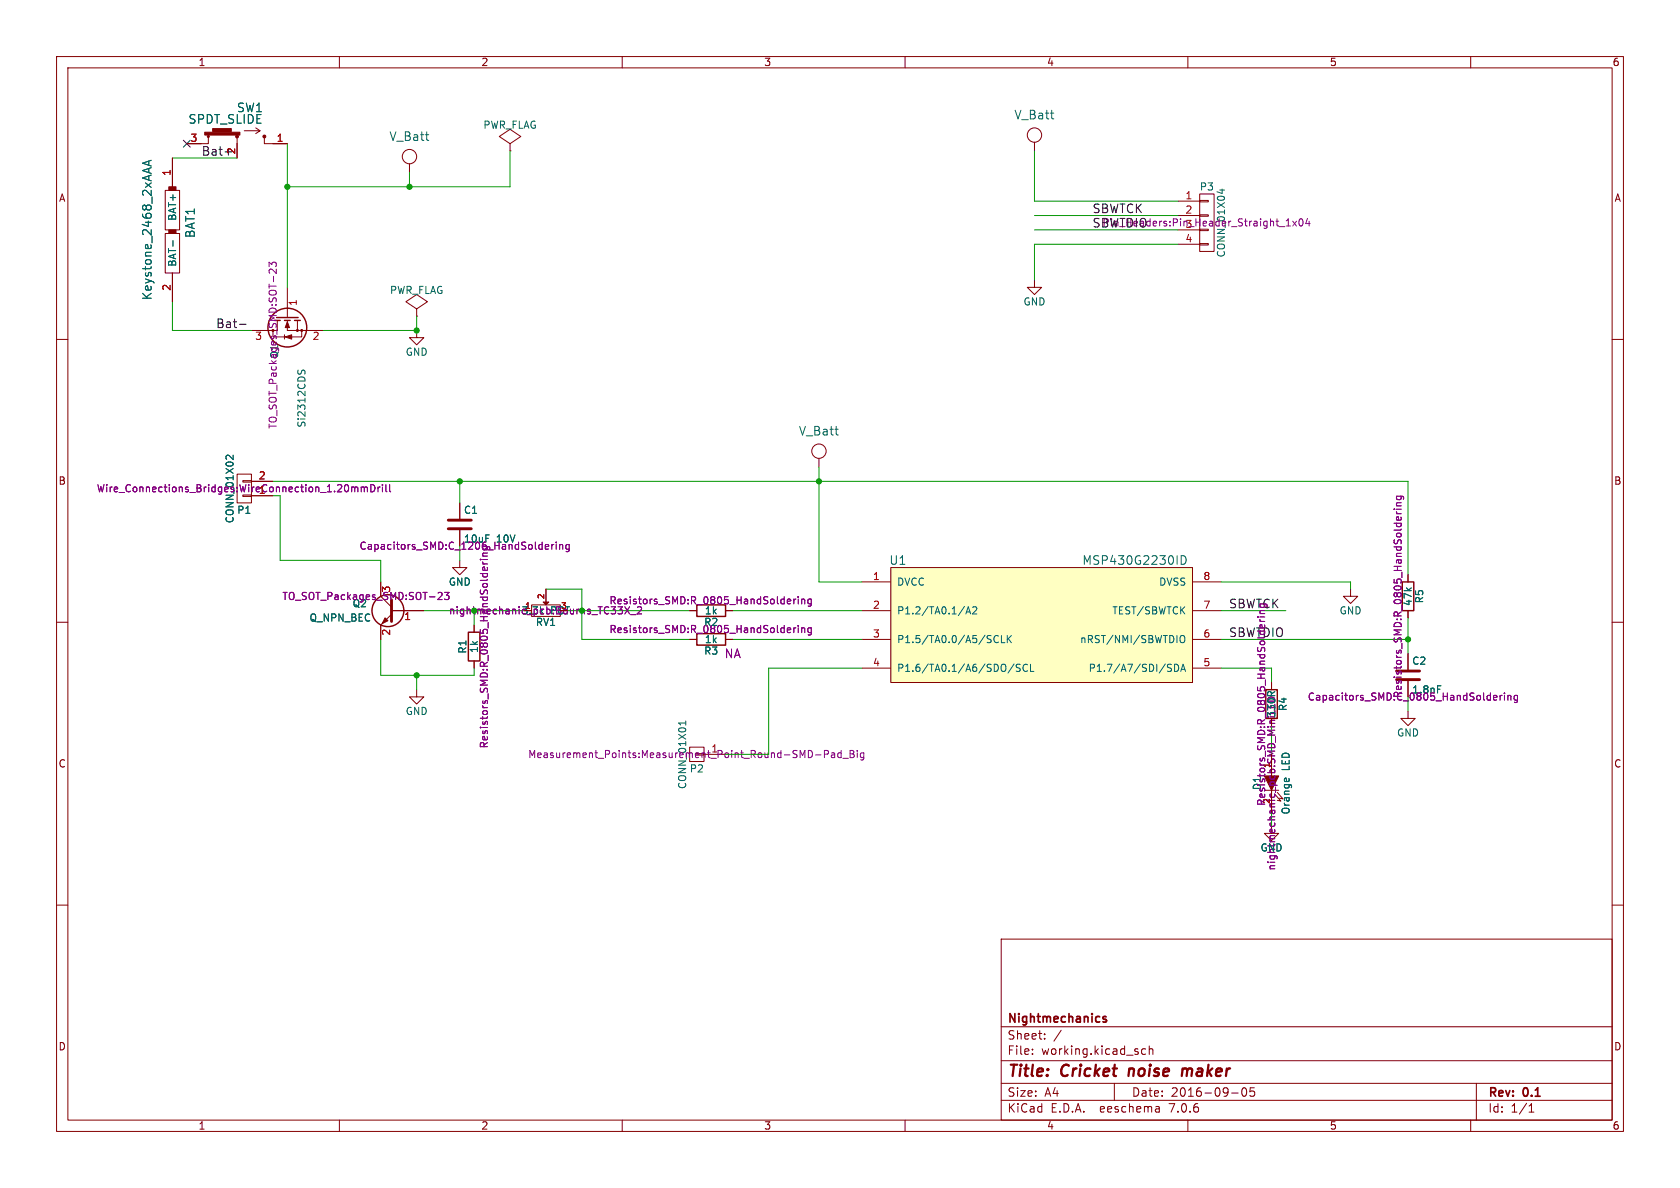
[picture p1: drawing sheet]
(kicad_sch (version 20230121) (generator eeschema)

 (paper "A4")

 (title_block
  (title "Cricket noise maker")
  (date "2016-09-05")
  (rev "0.1")
  (company "Nightmechanics"))

 (lib_symbols
  (symbol "Cricket-rescue:C" (pin_numbers hide) (pin_names (offset 0.254)) (in_bom yes) (on_board yes)
   (property "Reference" "C" (at 0.635 2.54 0) (effects (font (size 1.27 1.27)) (justify left)))
   (property "Value" "C" (at 0.635 -2.54 0) (effects (font (size 1.27 1.27)) (justify left)))
   (property "Footprint" "" (at 0.9652 -3.81 0) (effects (font (size 1.27 1.27))))
   (property "Datasheet" "" (at 0 0 0) (effects (font (size 1.27 1.27))))
   (symbol "C_0_1"
    (polyline (pts (xy -2.032 -0.762) (xy 2.032 -0.762)) (stroke (width 0.508) (type solid)) (fill (type none)))
    (polyline (pts (xy -2.032 0.762) (xy 2.032 0.762)) (stroke (width 0.508) (type solid)) (fill (type none))))
   (symbol "C_1_1"
    (pin passive line (at 0 3.81 270) (length 2.794) (name "~" (effects (font (size 1.016 1.016)))) (number "1" (effects (font (size 1.016 1.016)))))
    (pin passive line (at 0 -3.81 90) (length 2.794) (name "~" (effects (font (size 1.016 1.016)))) (number "2" (effects (font (size 1.016 1.016)))))))
  (symbol "Cricket-rescue:CONN_01X01" (pin_names (offset 1.016) hide) (in_bom yes) (on_board yes)
   (property "Reference" "P" (at 0 2.54 0) (effects (font (size 1.27 1.27))))
   (property "Value" "CONN_01X01" (at 2.54 0 90) (effects (font (size 1.27 1.27))))
   (property "Footprint" "" (at 0 0 0) (effects (font (size 1.27 1.27))))
   (property "Datasheet" "" (at 0 0 0) (effects (font (size 1.27 1.27))))
   (symbol "CONN_01X01_0_1"
    (rectangle (start -1.27 0.127) (end 0.254 -0.127) (stroke (width 0) (type solid)) (fill (type none)))
    (rectangle (start -1.27 1.27) (end 1.27 -1.27) (stroke (width 0) (type solid)) (fill (type none))))
   (symbol "CONN_01X01_1_1"
    (pin passive line (at -5.08 0 0) (length 3.81) (name "P1" (effects (font (size 1.27 1.27)))) (number "1" (effects (font (size 1.27 1.27)))))))
  (symbol "Cricket-rescue:CONN_01X02" (pin_names (offset 1.016) hide) (in_bom yes) (on_board yes)
   (property "Reference" "P" (at 0 3.81 0) (effects (font (size 1.27 1.27))))
   (property "Value" "CONN_01X02" (at 2.54 0 90) (effects (font (size 1.27 1.27))))
   (property "Footprint" "" (at 0 0 0) (effects (font (size 1.27 1.27))))
   (property "Datasheet" "" (at 0 0 0) (effects (font (size 1.27 1.27))))
   (symbol "CONN_01X02_0_1"
    (rectangle (start -1.27 -1.143) (end 0.254 -1.397) (stroke (width 0) (type solid)) (fill (type none)))
    (rectangle (start -1.27 1.397) (end 0.254 1.143) (stroke (width 0) (type solid)) (fill (type none)))
    (rectangle (start -1.27 2.54) (end 1.27 -2.54) (stroke (width 0) (type solid)) (fill (type none))))
   (symbol "CONN_01X02_1_1"
    (pin passive line (at -5.08 1.27 0) (length 3.81) (name "P1" (effects (font (size 1.27 1.27)))) (number "1" (effects (font (size 1.27 1.27)))))
    (pin passive line (at -5.08 -1.27 0) (length 3.81) (name "P2" (effects (font (size 1.27 1.27)))) (number "2" (effects (font (size 1.27 1.27)))))))
  (symbol "Cricket-rescue:CONN_01X04" (pin_names (offset 1.016) hide) (in_bom yes) (on_board yes)
   (property "Reference" "P" (at 0 6.35 0) (effects (font (size 1.27 1.27))))
   (property "Value" "CONN_01X04" (at 2.54 0 90) (effects (font (size 1.27 1.27))))
   (property "Footprint" "" (at 0 0 0) (effects (font (size 1.27 1.27))))
   (property "Datasheet" "" (at 0 0 0) (effects (font (size 1.27 1.27))))
   (symbol "CONN_01X04_0_1"
    (rectangle (start -1.27 -3.683) (end 0.254 -3.937) (stroke (width 0) (type solid)) (fill (type none)))
    (rectangle (start -1.27 -1.143) (end 0.254 -1.397) (stroke (width 0) (type solid)) (fill (type none)))
    (rectangle (start -1.27 1.397) (end 0.254 1.143) (stroke (width 0) (type solid)) (fill (type none)))
    (rectangle (start -1.27 3.937) (end 0.254 3.683) (stroke (width 0) (type solid)) (fill (type none)))
    (rectangle (start -1.27 5.08) (end 1.27 -5.08) (stroke (width 0) (type solid)) (fill (type none))))
   (symbol "CONN_01X04_1_1"
    (pin passive line (at -5.08 3.81 0) (length 3.81) (name "P1" (effects (font (size 1.27 1.27)))) (number "1" (effects (font (size 1.27 1.27)))))
    (pin passive line (at -5.08 1.27 0) (length 3.81) (name "P2" (effects (font (size 1.27 1.27)))) (number "2" (effects (font (size 1.27 1.27)))))
    (pin passive line (at -5.08 -1.27 0) (length 3.81) (name "P3" (effects (font (size 1.27 1.27)))) (number "3" (effects (font (size 1.27 1.27)))))
    (pin passive line (at -5.08 -3.81 0) (length 3.81) (name "P4" (effects (font (size 1.27 1.27)))) (number "4" (effects (font (size 1.27 1.27)))))))
  (symbol "Cricket-rescue:GND" (power) (pin_names (offset 0)) (in_bom yes) (on_board yes)
   (property "Reference" "#PWR" (at 0 -6.35 0) (effects (font (size 1.27 1.27)) hide))
   (property "Value" "GND" (at 0 -3.81 0) (effects (font (size 1.27 1.27))))
   (property "Footprint" "" (at 0 0 0) (effects (font (size 1.27 1.27))))
   (property "Datasheet" "" (at 0 0 0) (effects (font (size 1.27 1.27))))
   (symbol "GND_0_1"
    (polyline (pts (xy 0 0) (xy 0 -1.27) (xy 1.27 -1.27) (xy 0 -2.54) (xy -1.27 -1.27) (xy 0 -1.27)) (stroke (width 0) (type solid)) (fill (type none))))
   (symbol "GND_1_1"
    (pin power_in line (at 0 0 270) (length 0) hide (name "GND" (effects (font (size 1.27 1.27)))) (number "1" (effects (font (size 1.27 1.27)))))))
  (symbol "Cricket-rescue:Keystone_2468_2xAAA" (pin_names (offset 1.016)) (in_bom yes) (on_board yes)
   (property "Reference" "BAT" (at 3.175 1.27 90) (effects (font (size 1.524 1.524))))
   (property "Value" "Keystone_2468_2xAAA" (at -4.445 0 90) (effects (font (size 1.524 1.524))))
   (property "Footprint" "nightmechanic_pcb:Keystone_2468_no_mnt_holes" (at 0.635 -1.27 90) (effects (font (size 1.524 1.524)) hide))
   (property "Datasheet" "http://www.keyelco.com/product-pdf.cfm?p=1033" (at 3.175 1.27 90) (effects (font (size 1.524 1.524)) hide))
   (symbol "Keystone_2468_2xAAA_0_1"
    (rectangle (start -1.27 -7.62) (end 1.27 -0.635) (stroke (width 0) (type solid)) (fill (type none)))
    (rectangle (start -1.27 6.985) (end 1.27 0) (stroke (width 0) (type solid)) (fill (type none)))
    (rectangle (start -0.635 0) (end 0.635 -0.635) (stroke (width 0) (type solid)) (fill (type outline)))
    (rectangle (start -0.635 7.62) (end 0.635 6.985) (stroke (width 0) (type solid)) (fill (type outline))))
   (symbol "Keystone_2468_2xAAA_1_1"
    (pin power_out line (at 0 12.7 270) (length 5.08) (name "BAT+" (effects (font (size 1.27 1.27)))) (number "1" (effects (font (size 1.27 1.27)))))
    (pin power_out line (at 0 -12.7 90) (length 5.08) (name "BAT-" (effects (font (size 1.27 1.27)))) (number "2" (effects (font (size 1.27 1.27)))))))
  (symbol "Cricket-rescue:LED_A1_K2" (pin_names (offset 1.016) hide) (in_bom yes) (on_board yes)
   (property "Reference" "D" (at 0 2.54 0) (effects (font (size 1.27 1.27))))
   (property "Value" "LED_A1_K2" (at 0 -3.81 0) (effects (font (size 1.27 1.27))))
   (property "Footprint" "" (at 0 0 0) (effects (font (size 1.27 1.27))))
   (property "Datasheet" "" (at 0 0 0) (effects (font (size 1.27 1.27))))
   (symbol "LED_A1_K2_0_1"
    (polyline (pts (xy -1.27 1.27) (xy -1.27 -1.27)) (stroke (width 0) (type solid)) (fill (type none)))
    (polyline (pts (xy -2.032 -0.635) (xy -3.175 -1.651) (xy -3.048 -1.016)) (stroke (width 0) (type solid)) (fill (type none)))
    (polyline (pts (xy -1.651 -1.016) (xy -2.794 -2.032) (xy -2.667 -1.397)) (stroke (width 0) (type solid)) (fill (type none)))
    (polyline (pts (xy 1.27 1.27) (xy -1.27 0) (xy 1.27 -1.27)) (stroke (width 0) (type solid)) (fill (type outline))))
   (symbol "LED_A1_K2_1_1"
    (pin passive line (at 5.08 0 180) (length 3.81) (name "A" (effects (font (size 1.016 1.016)))) (number "1" (effects (font (size 1.016 1.016)))))
    (pin passive line (at -5.08 0 0) (length 3.81) (name "K" (effects (font (size 1.016 1.016)))) (number "2" (effects (font (size 1.016 1.016)))))))
  (symbol "Cricket-rescue:MSP430G2230ID" (pin_names (offset 1.016)) (in_bom yes) (on_board yes)
   (property "Reference" "U" (at -25.4 11.43 0) (effects (font (size 1.524 1.524))))
   (property "Value" "MSP430G2230ID" (at 16.51 11.43 0) (effects (font (size 1.524 1.524))))
   (property "Footprint" "" (at -27.94 8.89 0) (effects (font (size 1.524 1.524)) hide))
   (property "Datasheet" "http://www.ti.com/lit/ds/symlink/msp430g2230.pdf" (at 0 -11.43 0) (effects (font (size 1.524 1.524)) hide))
   (symbol "MSP430G2230ID_0_1"
    (rectangle (start -26.67 10.16) (end 26.67 -10.16) (stroke (width 0) (type solid)) (fill (type background))))
   (symbol "MSP430G2230ID_1_1"
    (pin power_in line (at -31.75 7.62 0) (length 5.08) (name "DVCC" (effects (font (size 1.27 1.27)))) (number "1" (effects (font (size 1.27 1.27)))))
    (pin bidirectional line (at -31.75 2.54 0) (length 5.08) (name "P1.2/TA0.1/A2" (effects (font (size 1.27 1.27)))) (number "2" (effects (font (size 1.27 1.27)))))
    (pin bidirectional line (at -31.75 -2.54 0) (length 5.08) (name "P1.5/TA0.0/A5/SCLK" (effects (font (size 1.27 1.27)))) (number "3" (effects (font (size 1.27 1.27)))))
    (pin bidirectional line (at -31.75 -7.62 0) (length 5.08) (name "P1.6/TA0.1/A6/SDO/SCL" (effects (font (size 1.27 1.27)))) (number "4" (effects (font (size 1.27 1.27)))))
    (pin bidirectional line (at 31.75 -7.62 180) (length 5.08) (name "P1.7/A7/SDI/SDA" (effects (font (size 1.27 1.27)))) (number "5" (effects (font (size 1.27 1.27)))))
    (pin bidirectional line (at 31.75 -2.54 180) (length 5.08) (name "nRST/NMI/SBWTDIO" (effects (font (size 1.27 1.27)))) (number "6" (effects (font (size 1.27 1.27)))))
    (pin bidirectional line (at 31.75 2.54 180) (length 5.08) (name "TEST/SBWTCK" (effects (font (size 1.27 1.27)))) (number "7" (effects (font (size 1.27 1.27)))))
    (pin power_in line (at 31.75 7.62 180) (length 5.08) (name "DVSS" (effects (font (size 1.27 1.27)))) (number "8" (effects (font (size 1.27 1.27)))))))
  (symbol "Cricket-rescue:POT" (pin_names (offset 1.016) hide) (in_bom yes) (on_board yes)
   (property "Reference" "RV" (at 0 -2.032 0) (effects (font (size 1.27 1.27))))
   (property "Value" "POT" (at 0 0 0) (effects (font (size 1.27 1.27))))
   (property "Footprint" "" (at 0 0 0) (effects (font (size 1.27 1.27))))
   (property "Datasheet" "" (at 0 0 0) (effects (font (size 1.27 1.27))))
   (symbol "POT_0_1"
    (rectangle (start -2.54 1.016) (end 2.54 -1.016) (stroke (width 0) (type solid)) (fill (type none)))
    (polyline (pts (xy 0 1.016) (xy -0.508 1.524) (xy 0.508 1.524)) (stroke (width 0) (type solid)) (fill (type outline))))
   (symbol "POT_1_1"
    (pin passive line (at -3.81 0 0) (length 1.27) (name "1" (effects (font (size 1.016 1.016)))) (number "1" (effects (font (size 1.016 1.016)))))
    (pin passive line (at 0 3.81 270) (length 2.54) (name "2" (effects (font (size 1.016 1.016)))) (number "2" (effects (font (size 1.016 1.016)))))
    (pin passive line (at 3.81 0 180) (length 1.27) (name "3" (effects (font (size 1.016 1.016)))) (number "3" (effects (font (size 1.016 1.016)))))))
  (symbol "Cricket-rescue:PWR_FLAG" (power) (pin_numbers hide) (pin_names (offset 0) hide) (in_bom yes) (on_board yes)
   (property "Reference" "#FLG" (at 0 2.413 0) (effects (font (size 1.27 1.27)) hide))
   (property "Value" "PWR_FLAG" (at 0 4.572 0) (effects (font (size 1.27 1.27))))
   (property "Footprint" "" (at 0 0 0) (effects (font (size 1.27 1.27))))
   (property "Datasheet" "" (at 0 0 0) (effects (font (size 1.27 1.27))))
   (symbol "PWR_FLAG_0_0"
    (pin power_out line (at 0 0 90) (length 0) (name "pwr" (effects (font (size 1.27 1.27)))) (number "1" (effects (font (size 1.27 1.27))))))
   (symbol "PWR_FLAG_0_1"
    (polyline (pts (xy 0 0) (xy 0 1.27) (xy -1.905 2.54) (xy 0 3.81) (xy 1.905 2.54) (xy 0 1.27)) (stroke (width 0) (type solid)) (fill (type none)))))
  (symbol "Cricket-rescue:Q_NMOS_GSD_BD" (pin_names (offset 0) hide) (in_bom yes) (on_board yes)
   (property "Reference" "Q" (at 7.62 2.286 0) (effects (font (size 1.27 1.27)) (justify right)))
   (property "Value" "Q_NMOS_GSD_BD" (at 19.812 -2.54 0) (effects (font (size 1.27 1.27)) (justify right)))
   (property "Footprint" "" (at 5.08 2.54 0) (effects (font (size 1.27 1.27))))
   (property "Datasheet" "" (at 0 0 0) (effects (font (size 1.27 1.27))))
   (symbol "Q_NMOS_GSD_BD_0_1"
    (polyline (pts (xy 0.762 -1.778) (xy 2.54 -1.778)) (stroke (width 0) (type solid)) (fill (type none)))
    (polyline (pts (xy 0.762 -1.27) (xy 0.762 -2.286)) (stroke (width 0.254) (type solid)) (fill (type none)))
    (polyline (pts (xy 0.762 0) (xy 2.54 0)) (stroke (width 0) (type solid)) (fill (type none)))
    (polyline (pts (xy 0.762 0.508) (xy 0.762 -0.508)) (stroke (width 0.254) (type solid)) (fill (type none)))
    (polyline (pts (xy 0.762 1.778) (xy 2.54 1.778)) (stroke (width 0) (type solid)) (fill (type none)))
    (polyline (pts (xy 0.762 2.286) (xy 0.762 1.27)) (stroke (width 0.254) (type solid)) (fill (type none)))
    (polyline (pts (xy 2.54 -3.81) (xy 2.54 -2.54)) (stroke (width 0) (type solid)) (fill (type none)))
    (polyline (pts (xy 2.54 -2.54) (xy 2.54 -3.429)) (stroke (width 0) (type solid)) (fill (type none)))
    (polyline (pts (xy 2.54 -1.778) (xy 2.54 -2.54)) (stroke (width 0) (type solid)) (fill (type none)))
    (polyline (pts (xy 2.54 -1.778) (xy 2.54 0)) (stroke (width 0) (type solid)) (fill (type none)))
    (polyline (pts (xy 2.54 2.54) (xy 2.54 1.778)) (stroke (width 0) (type solid)) (fill (type none)))
    (polyline (pts (xy 2.54 3.81) (xy 2.54 2.54)) (stroke (width 0) (type solid)) (fill (type none)))
    (polyline (pts (xy 3.302 0.508) (xy 4.064 0.508)) (stroke (width 0) (type solid)) (fill (type none)))
    (polyline (pts (xy 0.254 1.905) (xy 0.254 -1.905) (xy 0.254 -1.905)) (stroke (width 0.254) (type solid)) (fill (type none)))
    (polyline (pts (xy 2.54 -2.54) (xy 3.683 -2.54) (xy 3.683 -0.762)) (stroke (width 0) (type solid)) (fill (type none)))
    (polyline (pts (xy 1.016 0) (xy 2.032 0.381) (xy 2.032 -0.381) (xy 1.016 0)) (stroke (width 0) (type solid)) (fill (type outline)))
    (polyline (pts (xy 3.302 -0.762) (xy 4.064 -0.762) (xy 3.683 0.381) (xy 3.302 -0.762)) (stroke (width 0) (type solid)) (fill (type outline)))
    (polyline (pts (xy 3.683 0.508) (xy 3.683 2.54) (xy 2.54 2.54) (xy 2.54 3.556)) (stroke (width 0) (type solid)) (fill (type none)))
    (circle (center 2.032 0) (radius 3.429) (stroke (width 0.254) (type solid)) (fill (type none)))
    (circle (center 2.54 -2.54) (radius 0.1778) (stroke (width 0) (type solid)) (fill (type outline)))
    (circle (center 2.54 -1.778) (radius 0.1778) (stroke (width 0) (type solid)) (fill (type outline)))
    (circle (center 2.54 2.54) (radius 0.1778) (stroke (width 0) (type solid)) (fill (type outline))))
   (symbol "Q_NMOS_GSD_BD_1_1"
    (pin input line (at -5.08 0 0) (length 5.334) (name "G" (effects (font (size 1.27 1.27)))) (number "1" (effects (font (size 1.27 1.27)))))
    (pin passive line (at 2.54 -6.35 90) (length 2.54) (name "S" (effects (font (size 1.27 1.27)))) (number "2" (effects (font (size 1.27 1.27)))))
    (pin passive line (at 2.54 6.35 270) (length 2.54) (name "D" (effects (font (size 1.27 1.27)))) (number "3" (effects (font (size 1.27 1.27)))))))
  (symbol "Cricket-rescue:Q_NPN_BEC" (pin_names (offset 0) hide) (in_bom yes) (on_board yes)
   (property "Reference" "Q" (at 7.62 1.27 0) (effects (font (size 1.27 1.27)) (justify right)))
   (property "Value" "Q_NPN_BEC" (at 15.24 -1.27 0) (effects (font (size 1.27 1.27)) (justify right)))
   (property "Footprint" "" (at 5.08 2.54 0) (effects (font (size 1.27 1.27))))
   (property "Datasheet" "" (at 0 0 0) (effects (font (size 1.27 1.27))))
   (symbol "Q_NPN_BEC_0_1"
    (polyline (pts (xy 0.635 0.635) (xy 2.54 2.54)) (stroke (width 0) (type solid)) (fill (type none)))
    (polyline (pts (xy 0.635 -0.635) (xy 2.54 -2.54) (xy 2.54 -2.54)) (stroke (width 0) (type solid)) (fill (type none)))
    (polyline (pts (xy 0.635 1.905) (xy 0.635 -1.905) (xy 0.635 -1.905)) (stroke (width 0.508) (type solid)) (fill (type none)))
    (polyline (pts (xy 1.27 -1.778) (xy 1.778 -1.27) (xy 2.286 -2.286) (xy 1.27 -1.778) (xy 1.27 -1.778)) (stroke (width 0) (type solid)) (fill (type outline)))
    (circle (center 1.27 0) (radius 2.8194) (stroke (width 0.254) (type solid)) (fill (type none))))
   (symbol "Q_NPN_BEC_1_1"
    (pin input line (at -5.08 0 0) (length 5.715) (name "B" (effects (font (size 1.27 1.27)))) (number "1" (effects (font (size 1.27 1.27)))))
    (pin passive line (at 2.54 -5.08 90) (length 2.54) (name "E" (effects (font (size 1.27 1.27)))) (number "2" (effects (font (size 1.27 1.27)))))
    (pin passive line (at 2.54 5.08 270) (length 2.54) (name "C" (effects (font (size 1.27 1.27)))) (number "3" (effects (font (size 1.27 1.27)))))))
  (symbol "Cricket-rescue:R" (pin_numbers hide) (pin_names (offset 0)) (in_bom yes) (on_board yes)
   (property "Reference" "R" (at 2.032 0 90) (effects (font (size 1.27 1.27))))
   (property "Value" "R" (at 0 0 90) (effects (font (size 1.27 1.27))))
   (property "Footprint" "" (at -1.778 0 90) (effects (font (size 1.27 1.27))))
   (property "Datasheet" "" (at 0 0 0) (effects (font (size 1.27 1.27))))
   (symbol "R_0_1"
    (rectangle (start -1.016 -2.54) (end 1.016 2.54) (stroke (width 0.254) (type solid)) (fill (type none))))
   (symbol "R_1_1"
    (pin passive line (at 0 3.81 270) (length 1.27) (name "~" (effects (font (size 1.27 1.27)))) (number "1" (effects (font (size 1.27 1.27)))))
    (pin passive line (at 0 -3.81 90) (length 1.27) (name "~" (effects (font (size 1.27 1.27)))) (number "2" (effects (font (size 1.27 1.27)))))))
  (symbol "Cricket-rescue:SPDT_SLIDE" (pin_names (offset 1.016)) (in_bom yes) (on_board yes)
   (property "Reference" "SW" (at -2.286 6.35 0) (effects (font (size 1.524 1.524))))
   (property "Value" "SPDT_SLIDE" (at 2.032 4.318 0) (effects (font (size 1.524 1.524))))
   (property "Footprint" "" (at 0 0 0) (effects (font (size 1.524 1.524)) hide))
   (property "Datasheet" "" (at 0 0 0) (effects (font (size 1.524 1.524)) hide))
   (symbol "SPDT_SLIDE_0_1"
    (circle (center -4.826 1.27) (radius 0.254) (stroke (width 0) (type solid)) (fill (type outline)))
    (rectangle (start -0.508 2.032) (end 5.715 1.524) (stroke (width 0) (type solid)) (fill (type outline)))
    (polyline (pts (xy -4.064 2.286) (xy -3.302 2.794)) (stroke (width 0) (type solid)) (fill (type none)))
    (polyline (pts (xy 0 0) (xy 0 1.016)) (stroke (width 0) (type solid)) (fill (type none)))
    (polyline (pts (xy -6.35 0) (xy -4.826 0) (xy -4.826 1.016)) (stroke (width 0) (type solid)) (fill (type none)))
    (polyline (pts (xy -1.27 2.286) (xy -4.064 2.286) (xy -3.302 1.778)) (stroke (width 0) (type solid)) (fill (type none)))
    (polyline (pts (xy 6.35 0) (xy 5.08 0) (xy 5.08 1.27)) (stroke (width 0) (type solid)) (fill (type none)))
    (circle (center 0 1.27) (radius 0.254) (stroke (width 0) (type solid)) (fill (type outline)))
    (rectangle (start 1.016 2.667) (end 4.318 2.159) (stroke (width 0) (type solid)) (fill (type outline)))
    (circle (center 5.08 1.27) (radius 0.1778) (stroke (width 0) (type solid)) (fill (type outline))))
   (symbol "SPDT_SLIDE_1_1"
    (pin passive line (at -8.89 0 0) (length 2.54) (name "~" (effects (font (size 1.27 1.27)))) (number "1" (effects (font (size 1.27 1.27)))))
    (pin passive line (at 0 -2.54 90) (length 2.54) (name "~" (effects (font (size 1.27 1.27)))) (number "2" (effects (font (size 1.27 1.27)))))
    (pin passive line (at 8.89 0 180) (length 2.54) (name "~" (effects (font (size 1.27 1.27)))) (number "3" (effects (font (size 1.27 1.27)))))))
  (symbol "Cricket-rescue:V_Batt" (power) (pin_names (offset 0)) (in_bom yes) (on_board yes)
   (property "Reference" "#PWR" (at 0.254 7.874 0) (effects (font (size 1.524 1.524)) hide))
   (property "Value" "V_Batt" (at 0 5.588 0) (effects (font (size 1.524 1.524))))
   (property "Footprint" "" (at 0 0 0) (effects (font (size 1.524 1.524))))
   (property "Datasheet" "" (at 0 0 0) (effects (font (size 1.524 1.524))))
   (symbol "V_Batt_0_1"
    (polyline (pts (xy 0 1.524) (xy 0 0)) (stroke (width 0) (type solid)) (fill (type none)))
    (circle (center 0 2.794) (radius 1.27) (stroke (width 0) (type solid)) (fill (type none))))
   (symbol "V_Batt_1_1"
    (pin power_in line (at 0 0 90) (length 0) hide (name "V_Batt" (effects (font (size 1.27 1.27)))) (number "1" (effects (font (size 1.27 1.27))))))))

 (junction (at 81.28 85.09) (diameter 0) (color 0 0 0 0))
 (junction (at 72.39 33.02) (diameter 0) (color 0 0 0 0))
 (junction (at 144.78 85.09) (diameter 0) (color 0 0 0 0))
 (junction (at 83.82 107.95) (diameter 0) (color 0 0 0 0))
 (junction (at 50.8 33.02) (diameter 0) (color 0 0 0 0))
 (junction (at 73.66 58.42) (diameter 0) (color 0 0 0 0))
 (junction (at 102.87 107.95) (diameter 0) (color 0 0 0 0))
 (junction (at 73.66 119.38) (diameter 0) (color 0 0 0 0))
 (junction (at 248.92 113.03) (diameter 0) (color 0 0 0 0))

 (no_connect (at 33.02 25.4))

 (wire (pts (xy 96.52 104.14) (xy 102.87 104.14)) (stroke (width 0) (type default)))
 (wire (pts (xy 152.4 118.11) (xy 135.89 118.11)) (stroke (width 0) (type default)))
 (wire (pts (xy 48.26 85.09) (xy 81.28 85.09)) (stroke (width 0) (type default)))
 (wire (pts (xy 81.28 88.9) (xy 81.28 85.09)) (stroke (width 0) (type default)))
 (wire (pts (xy 81.28 85.09) (xy 144.78 85.09)) (stroke (width 0) (type default)))
 (wire (pts (xy 57.15 58.42) (xy 73.66 58.42)) (stroke (width 0) (type default)))
 (wire (pts (xy 208.28 40.64) (xy 182.88 40.64)) (stroke (width 0) (type default)))
 (wire (pts (xy 90.17 33.02) (xy 90.17 26.67)) (stroke (width 0) (type default)))
 (wire (pts (xy 67.31 102.87) (xy 67.31 99.06)) (stroke (width 0) (type default)))
 (wire (pts (xy 248.92 109.22) (xy 248.92 113.03)) (stroke (width 0) (type default)))
 (wire (pts (xy 49.53 87.63) (xy 48.26 87.63)) (stroke (width 0) (type default)))
 (wire (pts (xy 102.87 107.95) (xy 121.92 107.95)) (stroke (width 0) (type default)))
 (wire (pts (xy 135.89 133.35) (xy 128.27 133.35)) (stroke (width 0) (type default)))
 (wire (pts (xy 50.8 25.4) (xy 50.8 33.02)) (stroke (width 0) (type default)))
 (wire (pts (xy 72.39 30.48) (xy 72.39 33.02)) (stroke (width 0) (type default)))
 (wire (pts (xy 50.8 33.02) (xy 72.39 33.02)) (stroke (width 0) (type default)))
 (wire (pts (xy 248.92 85.09) (xy 248.92 101.6)) (stroke (width 0) (type default)))
 (wire (pts (xy 100.33 107.95) (xy 102.87 107.95)) (stroke (width 0) (type default)))
 (wire (pts (xy 81.28 96.52) (xy 81.28 99.06)) (stroke (width 0) (type default)))
 (wire (pts (xy 144.78 85.09) (xy 248.92 85.09)) (stroke (width 0) (type default)))
 (wire (pts (xy 67.31 113.03) (xy 67.31 119.38)) (stroke (width 0) (type default)))
 (wire (pts (xy 224.79 143.51) (xy 224.79 146.05)) (stroke (width 0) (type default)))
 (wire (pts (xy 83.82 107.95) (xy 92.71 107.95)) (stroke (width 0) (type default)))
 (wire (pts (xy 102.87 107.95) (xy 102.87 113.03)) (stroke (width 0) (type default)))
 (wire (pts (xy 72.39 33.02) (xy 90.17 33.02)) (stroke (width 0) (type default)))
 (wire (pts (xy 208.28 38.1) (xy 182.88 38.1)) (stroke (width 0) (type default)))
 (wire (pts (xy 144.78 82.55) (xy 144.78 85.09)) (stroke (width 0) (type default)))
 (wire (pts (xy 248.92 123.19) (xy 248.92 125.73)) (stroke (width 0) (type default)))
 (wire (pts (xy 73.66 121.92) (xy 73.66 119.38)) (stroke (width 0) (type default)))
 (wire (pts (xy 30.48 58.42) (xy 44.45 58.42)) (stroke (width 0) (type default)))
 (wire (pts (xy 67.31 99.06) (xy 49.53 99.06)) (stroke (width 0) (type default)))
 (wire (pts (xy 215.9 102.87) (xy 238.76 102.87)) (stroke (width 0) (type default)))
 (wire (pts (xy 144.78 102.87) (xy 152.4 102.87)) (stroke (width 0) (type default)))
 (wire (pts (xy 182.88 43.18) (xy 182.88 49.53)) (stroke (width 0) (type default)))
 (wire (pts (xy 102.87 104.14) (xy 102.87 107.95)) (stroke (width 0) (type default)))
 (wire (pts (xy 129.54 113.03) (xy 152.4 113.03)) (stroke (width 0) (type default)))
 (wire (pts (xy 50.8 33.02) (xy 50.8 50.8)) (stroke (width 0) (type default)))
 (wire (pts (xy 182.88 35.56) (xy 182.88 26.67)) (stroke (width 0) (type default)))
 (wire (pts (xy 73.66 58.42) (xy 73.66 55.88)) (stroke (width 0) (type default)))
 (wire (pts (xy 152.4 107.95) (xy 129.54 107.95)) (stroke (width 0) (type default)))
 (wire (pts (xy 102.87 113.03) (xy 121.92 113.03)) (stroke (width 0) (type default)))
 (wire (pts (xy 135.89 118.11) (xy 135.89 133.35)) (stroke (width 0) (type default)))
 (wire (pts (xy 224.79 118.11) (xy 224.79 120.65)) (stroke (width 0) (type default)))
 (wire (pts (xy 215.9 113.03) (xy 248.92 113.03)) (stroke (width 0) (type default)))
 (wire (pts (xy 208.28 35.56) (xy 182.88 35.56)) (stroke (width 0) (type default)))
 (wire (pts (xy 238.76 102.87) (xy 238.76 104.14)) (stroke (width 0) (type default)))
 (wire (pts (xy 208.28 43.18) (xy 182.88 43.18)) (stroke (width 0) (type default)))
 (wire (pts (xy 215.9 118.11) (xy 224.79 118.11)) (stroke (width 0) (type default)))
 (wire (pts (xy 144.78 85.09) (xy 144.78 102.87)) (stroke (width 0) (type default)))
 (wire (pts (xy 83.82 110.49) (xy 83.82 107.95)) (stroke (width 0) (type default)))
 (wire (pts (xy 215.9 107.95) (xy 227.33 107.95)) (stroke (width 0) (type default)))
 (wire (pts (xy 41.91 27.94) (xy 30.48 27.94)) (stroke (width 0) (type default)))
 (wire (pts (xy 74.93 107.95) (xy 83.82 107.95)) (stroke (width 0) (type default)))
 (wire (pts (xy 30.48 53.34) (xy 30.48 58.42)) (stroke (width 0) (type default)))
 (wire (pts (xy 83.82 119.38) (xy 83.82 118.11)) (stroke (width 0) (type default)))
 (wire (pts (xy 49.53 99.06) (xy 49.53 87.63)) (stroke (width 0) (type default)))
 (wire (pts (xy 224.79 128.27) (xy 224.79 133.35)) (stroke (width 0) (type default)))
 (wire (pts (xy 73.66 119.38) (xy 83.82 119.38)) (stroke (width 0) (type default)))
 (wire (pts (xy 67.31 119.38) (xy 73.66 119.38)) (stroke (width 0) (type default)))
 (wire (pts (xy 248.92 113.03) (xy 248.92 115.57)) (stroke (width 0) (type default)))

 (label "SBWTCK" (at 217.17 107.95 0) (effects (font (size 1.524 1.524)) (justify left bottom)))
 (label "Bat-" (at 38.1 58.42 0) (effects (font (size 1.524 1.524)) (justify left bottom)))
 (label "SBWTCK" (at 193.04 38.1 0) (effects (font (size 1.524 1.524)) (justify left bottom)))
 (label "SBWTDIO" (at 193.04 40.64 0) (effects (font (size 1.524 1.524)) (justify left bottom)))
 (label "Bat+" (at 35.56 27.94 0) (effects (font (size 1.524 1.524)) (justify left bottom)))
 (label "SBWTDIO" (at 217.17 113.03 0) (effects (font (size 1.524 1.524)) (justify left bottom)))

 (symbol (lib_id "Cricket-rescue:Keystone_2468_2xAAA") (at 30.48 40.64 0) (unit 1) (in_bom yes) (on_board yes) (dnp no)
  (property "Reference" "BAT1" (at 33.655 39.37 90) (effects (font (size 1.524 1.524))))
  (property "Value" "Keystone_2468_2xAAA" (at 26.035 40.64 90) (effects (font (size 1.524 1.524))))
  (property "Footprint" "nightmechanic_pcb:Keystone_2468_no_mnt_holes" (at 31.115 41.91 90) (effects (font (size 1.524 1.524)) hide))
  (property "Datasheet" "http://www.keyelco.com/product-pdf.cfm?p=1033" (at 33.655 39.37 90) (effects (font (size 1.524 1.524)) hide)) (pin "1") (pin "2"))

 (symbol (lib_id "Cricket-rescue:SPDT_SLIDE") (at 41.91 25.4 0) (mirror y) (unit 1) (in_bom yes) (on_board yes) (dnp no)
  (property "Reference" "SW1" (at 44.196 19.05 0) (effects (font (size 1.524 1.524))))
  (property "Value" "SPDT_SLIDE" (at 39.878 21.082 0) (effects (font (size 1.524 1.524))))
  (property "Footprint" "nightmechanic_pcb:ALPS_SSSS810701" (at 41.91 25.4 0) (effects (font (size 1.524 1.524)) hide))
  (property "Datasheet" "" (at 41.91 25.4 0) (effects (font (size 1.524 1.524)) hide)) (pin "1") (pin "2") (pin "3"))

 (symbol (lib_id "Cricket-rescue:Q_NMOS_GSD_BD") (at 50.8 55.88 90) (mirror x) (unit 1) (in_bom yes) (on_board yes) (dnp no)
  (property "Reference" "Q1" (at 48.514 63.5 0) (effects (font (size 1.27 1.27)) (justify right)))
  (property "Value" "Si2312CDS" (at 53.34 75.692 0) (effects (font (size 1.27 1.27)) (justify right)))
  (property "Footprint" "TO_SOT_Packages_SMD:SOT-23" (at 48.26 60.96 0) (effects (font (size 1.27 1.27))))
  (property "Datasheet" "" (at 50.8 55.88 0) (effects (font (size 1.27 1.27)))) (pin "1") (pin "2") (pin "3"))

 (symbol (lib_id "Cricket-rescue:GND") (at 73.66 58.42 0) (unit 1) (in_bom yes) (on_board yes) (dnp no)
  (property "Reference" "#PWR01" (at 73.66 64.77 0) (effects (font (size 1.27 1.27)) hide))
  (property "Value" "GND" (at 73.66 62.23 0) (effects (font (size 1.27 1.27))))
  (property "Footprint" "" (at 73.66 58.42 0) (effects (font (size 1.27 1.27))))
  (property "Datasheet" "" (at 73.66 58.42 0) (effects (font (size 1.27 1.27)))) (pin "1"))

 (symbol (lib_id "Cricket-rescue:MSP430G2230ID") (at 184.15 110.49 0) (unit 1) (in_bom yes) (on_board yes) (dnp no)
  (property "Reference" "U1" (at 158.75 99.06 0) (effects (font (size 1.524 1.524))))
  (property "Value" "MSP430G2230ID" (at 200.66 99.06 0) (effects (font (size 1.524 1.524))))
  (property "Footprint" "nightmechanic_pcb:TI-D-SOIC-8" (at 156.21 101.6 0) (effects (font (size 1.524 1.524)) hide))
  (property "Datasheet" "http://www.ti.com/lit/ds/symlink/msp430g2230.pdf" (at 184.15 121.92 0) (effects (font (size 1.524 1.524)) hide)) (pin "1") (pin "2") (pin "3") (pin "4") (pin "5") (pin "6") (pin "7") (pin "8"))

 (symbol (lib_id "Cricket-rescue:GND") (at 238.76 104.14 0) (unit 1) (in_bom yes) (on_board yes) (dnp no)
  (property "Reference" "#PWR02" (at 238.76 110.49 0) (effects (font (size 1.27 1.27)) hide))
  (property "Value" "GND" (at 238.76 107.95 0) (effects (font (size 1.27 1.27))))
  (property "Footprint" "" (at 238.76 104.14 0) (effects (font (size 1.27 1.27))))
  (property "Datasheet" "" (at 238.76 104.14 0) (effects (font (size 1.27 1.27)))) (pin "1"))

 (symbol (lib_id "Cricket-rescue:R") (at 248.92 105.41 0) (unit 1) (in_bom yes) (on_board yes) (dnp no)
  (property "Reference" "R5" (at 250.952 105.41 90) (effects (font (size 1.27 1.27))))
  (property "Value" "47k" (at 248.92 105.41 90) (effects (font (size 1.27 1.27))))
  (property "Footprint" "Resistors_SMD:R_0805_HandSoldering" (at 247.142 105.41 90) (effects (font (size 1.27 1.27))))
  (property "Datasheet" "" (at 248.92 105.41 0) (effects (font (size 1.27 1.27)))) (pin "1") (pin "2"))

 (symbol (lib_id "Cricket-rescue:C") (at 248.92 119.38 0) (unit 1) (in_bom yes) (on_board yes) (dnp no)
  (property "Reference" "C2" (at 249.555 116.84 0) (effects (font (size 1.27 1.27)) (justify left)))
  (property "Value" "1.8nF" (at 249.555 121.92 0) (effects (font (size 1.27 1.27)) (justify left)))
  (property "Footprint" "Capacitors_SMD:C_0805_HandSoldering" (at 249.8852 123.19 0) (effects (font (size 1.27 1.27))))
  (property "Datasheet" "" (at 248.92 119.38 0) (effects (font (size 1.27 1.27)))) (pin "1") (pin "2"))

 (symbol (lib_id "Cricket-rescue:GND") (at 248.92 125.73 0) (unit 1) (in_bom yes) (on_board yes) (dnp no)
  (property "Reference" "#PWR03" (at 248.92 132.08 0) (effects (font (size 1.27 1.27)) hide))
  (property "Value" "GND" (at 248.92 129.54 0) (effects (font (size 1.27 1.27))))
  (property "Footprint" "" (at 248.92 125.73 0) (effects (font (size 1.27 1.27))))
  (property "Datasheet" "" (at 248.92 125.73 0) (effects (font (size 1.27 1.27)))) (pin "1"))

 (symbol (lib_id "Cricket-rescue:R") (at 125.73 107.95 270) (unit 1) (in_bom yes) (on_board yes) (dnp no)
  (property "Reference" "R2" (at 125.73 109.982 90) (effects (font (size 1.27 1.27))))
  (property "Value" "1k" (at 125.73 107.95 90) (effects (font (size 1.27 1.27))))
  (property "Footprint" "Resistors_SMD:R_0805_HandSoldering" (at 125.73 106.172 90) (effects (font (size 1.27 1.27))))
  (property "Datasheet" "" (at 125.73 107.95 0) (effects (font (size 1.27 1.27)))) (pin "1") (pin "2"))

 (symbol (lib_id "Cricket-rescue:R") (at 125.73 113.03 270) (unit 1) (in_bom yes) (on_board yes) (dnp no)
  (property "Reference" "R3" (at 125.73 115.062 90) (effects (font (size 1.27 1.27))))
  (property "Value" "1k" (at 125.73 113.03 90) (effects (font (size 1.27 1.27))))
  (property "Footprint" "Resistors_SMD:R_0805_HandSoldering" (at 125.73 111.252 90) (effects (font (size 1.27 1.27))))
  (property "Datasheet" "" (at 125.73 113.03 0) (effects (font (size 1.27 1.27))))
  (property "Assembly" "NA" (at 129.54 115.57 90) (effects (font (size 1.524 1.524)))) (pin "1") (pin "2"))

 (symbol (lib_id "Cricket-rescue:R") (at 83.82 114.3 180) (unit 1) (in_bom yes) (on_board yes) (dnp no)
  (property "Reference" "R1" (at 81.788 114.3 90) (effects (font (size 1.27 1.27))))
  (property "Value" "1k" (at 83.82 114.3 90) (effects (font (size 1.27 1.27))))
  (property "Footprint" "Resistors_SMD:R_0805_HandSoldering" (at 85.598 114.3 90) (effects (font (size 1.27 1.27))))
  (property "Datasheet" "" (at 83.82 114.3 0) (effects (font (size 1.27 1.27)))) (pin "1") (pin "2"))

 (symbol (lib_id "Cricket-rescue:Q_NPN_BEC") (at 69.85 107.95 0) (mirror y) (unit 1) (in_bom yes) (on_board yes) (dnp no)
  (property "Reference" "Q2" (at 62.23 106.68 0) (effects (font (size 1.27 1.27)) (justify right)))
  (property "Value" "Q_NPN_BEC" (at 54.61 109.22 0) (effects (font (size 1.27 1.27)) (justify right)))
  (property "Footprint" "TO_SOT_Packages_SMD:SOT-23" (at 64.77 105.41 0) (effects (font (size 1.27 1.27))))
  (property "Datasheet" "" (at 69.85 107.95 0) (effects (font (size 1.27 1.27)))) (pin "1") (pin "2") (pin "3"))

 (symbol (lib_id "Cricket-rescue:GND") (at 73.66 121.92 0) (unit 1) (in_bom yes) (on_board yes) (dnp no)
  (property "Reference" "#PWR04" (at 73.66 128.27 0) (effects (font (size 1.27 1.27)) hide))
  (property "Value" "GND" (at 73.66 125.73 0) (effects (font (size 1.27 1.27))))
  (property "Footprint" "" (at 73.66 121.92 0) (effects (font (size 1.27 1.27))))
  (property "Datasheet" "" (at 73.66 121.92 0) (effects (font (size 1.27 1.27)))) (pin "1"))

 (symbol (lib_id "Cricket-rescue:C") (at 81.28 92.71 0) (unit 1) (in_bom yes) (on_board yes) (dnp no)
  (property "Reference" "C1" (at 81.915 90.17 0) (effects (font (size 1.27 1.27)) (justify left)))
  (property "Value" "10uF 10V" (at 81.915 95.25 0) (effects (font (size 1.27 1.27)) (justify left)))
  (property "Footprint" "Capacitors_SMD:C_1206_HandSoldering" (at 82.2452 96.52 0) (effects (font (size 1.27 1.27))))
  (property "Datasheet" "" (at 81.28 92.71 0) (effects (font (size 1.27 1.27)))) (pin "1") (pin "2"))

 (symbol (lib_id "Cricket-rescue:GND") (at 81.28 99.06 0) (unit 1) (in_bom yes) (on_board yes) (dnp no)
  (property "Reference" "#PWR05" (at 81.28 105.41 0) (effects (font (size 1.27 1.27)) hide))
  (property "Value" "GND" (at 81.28 102.87 0) (effects (font (size 1.27 1.27))))
  (property "Footprint" "" (at 81.28 99.06 0) (effects (font (size 1.27 1.27))))
  (property "Datasheet" "" (at 81.28 99.06 0) (effects (font (size 1.27 1.27)))) (pin "1"))

 (symbol (lib_id "Cricket-rescue:POT") (at 96.52 107.95 0) (unit 1) (in_bom yes) (on_board yes) (dnp no)
  (property "Reference" "RV1" (at 96.52 109.982 0) (effects (font (size 1.27 1.27))))
  (property "Value" "3.3k POT" (at 96.52 107.95 0) (effects (font (size 1.27 1.27))))
  (property "Footprint" "nightmechanic_pcb:Bourns_TC33X_2" (at 96.52 107.95 0) (effects (font (size 1.27 1.27))))
  (property "Datasheet" "" (at 96.52 107.95 0) (effects (font (size 1.27 1.27)))) (pin "1") (pin "2") (pin "3"))

 (symbol (lib_id "Cricket-rescue:CONN_01X02") (at 43.18 86.36 180) (unit 1) (in_bom yes) (on_board yes) (dnp no)
  (property "Reference" "P1" (at 43.18 90.17 0) (effects (font (size 1.27 1.27))))
  (property "Value" "CONN_01X02" (at 40.64 86.36 90) (effects (font (size 1.27 1.27))))
  (property "Footprint" "Wire_Connections_Bridges:WireConnection_1.20mmDrill" (at 43.18 86.36 0) (effects (font (size 1.27 1.27))))
  (property "Datasheet" "" (at 43.18 86.36 0) (effects (font (size 1.27 1.27)))) (pin "1") (pin "2"))

 (symbol (lib_id "Cricket-rescue:LED_A1_K2") (at 224.79 138.43 90) (unit 1) (in_bom yes) (on_board yes) (dnp no)
  (property "Reference" "D1" (at 222.25 138.43 0) (effects (font (size 1.27 1.27))))
  (property "Value" "Orange LED" (at 227.33 138.43 0) (effects (font (size 1.27 1.27))))
  (property "Footprint" "nightmechanic_pcb:SMD_MiniLED" (at 224.79 138.43 0) (effects (font (size 1.27 1.27))))
  (property "Datasheet" "" (at 224.79 138.43 0) (effects (font (size 1.27 1.27)))) (pin "1") (pin "2"))

 (symbol (lib_id "Cricket-rescue:R") (at 224.79 124.46 0) (unit 1) (in_bom yes) (on_board yes) (dnp no)
  (property "Reference" "R4" (at 226.822 124.46 90) (effects (font (size 1.27 1.27))))
  (property "Value" "330R" (at 224.79 124.46 90) (effects (font (size 1.27 1.27))))
  (property "Footprint" "Resistors_SMD:R_0805_HandSoldering" (at 223.012 124.46 90) (effects (font (size 1.27 1.27))))
  (property "Datasheet" "" (at 224.79 124.46 0) (effects (font (size 1.27 1.27)))) (pin "1") (pin "2"))

 (symbol (lib_id "Cricket-rescue:GND") (at 224.79 146.05 0) (unit 1) (in_bom yes) (on_board yes) (dnp no)
  (property "Reference" "#PWR06" (at 224.79 152.4 0) (effects (font (size 1.27 1.27)) hide))
  (property "Value" "GND" (at 224.79 149.86 0) (effects (font (size 1.27 1.27))))
  (property "Footprint" "" (at 224.79 146.05 0) (effects (font (size 1.27 1.27))))
  (property "Datasheet" "" (at 224.79 146.05 0) (effects (font (size 1.27 1.27)))) (pin "1"))

 (symbol (lib_id "Cricket-rescue:CONN_01X01") (at 123.19 133.35 180) (unit 1) (in_bom yes) (on_board yes) (dnp no)
  (property "Reference" "P2" (at 123.19 135.89 0) (effects (font (size 1.27 1.27))))
  (property "Value" "CONN_01X01" (at 120.65 133.35 90) (effects (font (size 1.27 1.27))))
  (property "Footprint" "Measurement_Points:Measurement_Point_Round-SMD-Pad_Big" (at 123.19 133.35 0) (effects (font (size 1.27 1.27))))
  (property "Datasheet" "" (at 123.19 133.35 0) (effects (font (size 1.27 1.27)))) (pin "1"))

 (symbol (lib_id "Cricket-rescue:CONN_01X04") (at 213.36 39.37 0) (unit 1) (in_bom yes) (on_board yes) (dnp no)
  (property "Reference" "P3" (at 213.36 33.02 0) (effects (font (size 1.27 1.27))))
  (property "Value" "CONN_01X04" (at 215.9 39.37 90) (effects (font (size 1.27 1.27))))
  (property "Footprint" "Pin_Headers:Pin_Header_Straight_1x04" (at 213.36 39.37 0) (effects (font (size 1.27 1.27))))
  (property "Datasheet" "" (at 213.36 39.37 0) (effects (font (size 1.27 1.27)))) (pin "1") (pin "2") (pin "3") (pin "4"))

 (symbol (lib_id "Cricket-rescue:GND") (at 182.88 49.53 0) (unit 1) (in_bom yes) (on_board yes) (dnp no)
  (property "Reference" "#PWR07" (at 182.88 55.88 0) (effects (font (size 1.27 1.27)) hide))
  (property "Value" "GND" (at 182.88 53.34 0) (effects (font (size 1.27 1.27))))
  (property "Footprint" "" (at 182.88 49.53 0) (effects (font (size 1.27 1.27))))
  (property "Datasheet" "" (at 182.88 49.53 0) (effects (font (size 1.27 1.27)))) (pin "1"))

 (symbol (lib_id "Cricket-rescue:PWR_FLAG") (at 73.66 55.88 0) (unit 1) (in_bom yes) (on_board yes) (dnp no)
  (property "Reference" "#FLG08" (at 73.66 53.467 0) (effects (font (size 1.27 1.27)) hide))
  (property "Value" "PWR_FLAG" (at 73.66 51.308 0) (effects (font (size 1.27 1.27))))
  (property "Footprint" "" (at 73.66 55.88 0) (effects (font (size 1.27 1.27))))
  (property "Datasheet" "" (at 73.66 55.88 0) (effects (font (size 1.27 1.27)))) (pin "1"))

 (symbol (lib_id "Cricket-rescue:PWR_FLAG") (at 90.17 26.67 0) (unit 1) (in_bom yes) (on_board yes) (dnp no)
  (property "Reference" "#FLG09" (at 90.17 24.257 0) (effects (font (size 1.27 1.27)) hide))
  (property "Value" "PWR_FLAG" (at 90.17 22.098 0) (effects (font (size 1.27 1.27))))
  (property "Footprint" "" (at 90.17 26.67 0) (effects (font (size 1.27 1.27))))
  (property "Datasheet" "" (at 90.17 26.67 0) (effects (font (size 1.27 1.27)))) (pin "1"))

 (symbol (lib_id "Cricket-rescue:V_Batt") (at 182.88 26.67 0) (unit 1) (in_bom yes) (on_board yes) (dnp no)
  (property "Reference" "#PWR010" (at 182.88 21.59 0) (effects (font (size 1.524 1.524)) hide))
  (property "Value" "V_Batt" (at 182.88 20.32 0) (effects (font (size 1.524 1.524))))
  (property "Footprint" "" (at 182.88 26.67 0) (effects (font (size 1.524 1.524))))
  (property "Datasheet" "" (at 182.88 26.67 0) (effects (font (size 1.524 1.524)))) (pin "1"))

 (symbol (lib_id "Cricket-rescue:V_Batt") (at 72.39 30.48 0) (unit 1) (in_bom yes) (on_board yes) (dnp no)
  (property "Reference" "#PWR011" (at 72.39 25.4 0) (effects (font (size 1.524 1.524)) hide))
  (property "Value" "V_Batt" (at 72.39 24.13 0) (effects (font (size 1.524 1.524))))
  (property "Footprint" "" (at 72.39 30.48 0) (effects (font (size 1.524 1.524))))
  (property "Datasheet" "" (at 72.39 30.48 0) (effects (font (size 1.524 1.524)))) (pin "1"))

 (symbol (lib_id "Cricket-rescue:V_Batt") (at 144.78 82.55 0) (unit 1) (in_bom yes) (on_board yes) (dnp no)
  (property "Reference" "#PWR012" (at 144.78 77.47 0) (effects (font (size 1.524 1.524)) hide))
  (property "Value" "V_Batt" (at 144.78 76.2 0) (effects (font (size 1.524 1.524))))
  (property "Footprint" "" (at 144.78 82.55 0) (effects (font (size 1.524 1.524))))
  (property "Datasheet" "" (at 144.78 82.55 0) (effects (font (size 1.524 1.524)))) (pin "1"))

 (sheet_instances (path "" (page "1"))))
